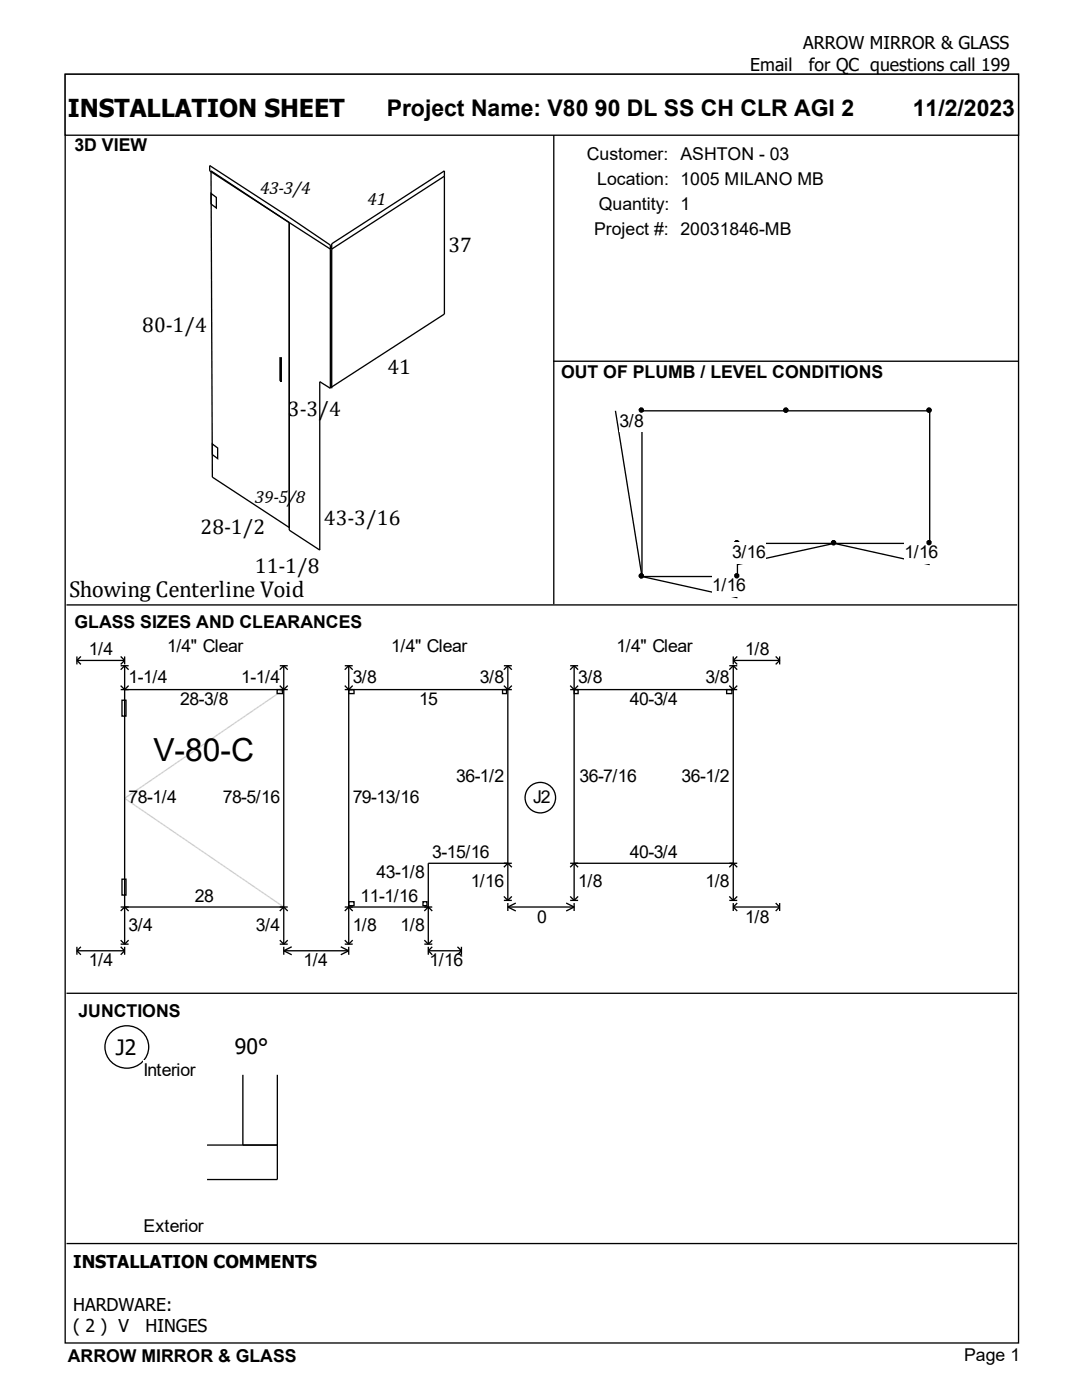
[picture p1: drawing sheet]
<svg xmlns="http://www.w3.org/2000/svg" width="216mm" height="279mm" viewBox="0 0 216 279" stroke-linecap="round" stroke-linejoin="round" font-family="sans-serif">
<g fill="#fff" stroke="#000" stroke-width=".26">
<path d="M13 14.8h190.2v253.2h-190.2z"/>
<path d="M13 14.8h190.2v12.2h-190.2z"/>
</g>
<path d="M13.5 30.7h96.7v89.4h-96.7z" fill="#fff"/>
<path d="M41.8 33l15.9 10.4 8.2 5.5v28.6l-2.1-1.3v33.6l-6.1-4v-61.4l-15.9-10.3zM42.1 38.6l1.1 .8v2.1l-1.1-.8zM88.7 35.2l-22.5 14.5M110.5 27v93.6M57.7 44.4l-15.6-10.3 .3 61.1 15.3 10.1M57.7 44.4l8.2 5.3M55.9 71.4h.2v4.8l-.2-.3zM66.2 77.2l22.5-14.5v-28.6l-22.5 14.6v28.8M110.4 72.1h92.8M42.4 88.6l1 .8v2.1l-1-.8z" fill="none" stroke="#000" stroke-width=".26"/>
<path d="M110.9 77h91.9v43.1h-91.9z" fill="#fff"/>
<g fill="#000" stroke="#000" stroke-width=".26">
<circle cx="128" cy="81.9" r=".4"/>
<circle cx="128" cy="114.9" r=".4"/>
</g>
<path d="M122.8 82l5.3 33.1v-33.1" fill="none" stroke="#000" stroke-width=".26"/>
<path d="M123.6 82h4.8v4.2h-4.8z" fill-rule="evenodd" fill="#fff"/>
<g fill="#000" stroke="#000" stroke-width=".26">
<circle cx="128" cy="114.9" r=".4"/>
<circle cx="147" cy="114.9" r=".4"/>
</g>
<path d="M147.1 115.1h-19l19 4.2" fill="none" stroke="#000" stroke-width=".26"/>
<path d="M142.1 114.8h6.6v4.2h-6.6z" fill-rule="evenodd" fill="#fff"/>
<g fill="#000" stroke="#000" stroke-width=".26">
<circle cx="147" cy="114.9" r=".4"/>
<circle cx="147" cy="108.3" r=".4"/>
<circle cx="166.3" cy="108.3" r=".4"/>
</g>
<path d="M147.1 112.7l19.4-4.3h-19.4v6.7" fill="none" stroke="#000" stroke-width=".26"/>
<path d="M146.1 108.2h6.6v4.2h-6.6z" fill-rule="evenodd" fill="#fff"/>
<g fill="#000" stroke="#000" stroke-width=".26">
<circle cx="166.3" cy="108.3" r=".4"/>
<circle cx="185.4" cy="108.3" r=".4"/>
</g>
<path d="M185.5 108.4h-19l19 4.3" fill="none" stroke="#000" stroke-width=".26"/>
<path d="M180.5 108.2h6.6v4.2h-6.6z" fill-rule="evenodd" fill="#fff"/>
<g fill="#000" stroke="#000" stroke-width=".26">
<circle cx="128" cy="81.9" r=".4"/>
<circle cx="156.8" cy="81.9" r=".4"/>
<circle cx="185.4" cy="81.9" r=".4"/>
<circle cx="185.4" cy="108.3" r=".4"/>
</g>
<path d="M128.1 82h57.4v26.4M13.3 120.7h189.7" fill="none" stroke="#000" stroke-width=".26"/>
<path d="M14.3 126.8h187.4v68.8h-187.4z" fill="#fff"/>
<path d="M56.6 137.6l-31.7 21.7 31.7 21.7" fill="none" stroke="#d3d3d3" stroke-width=".26"/>
<g fill="none" stroke="#000" stroke-width=".26">
<path d="M15.3 131.8h9.6M15.3 131.8l.8 .8M15.3 131v1.6M16.1 131l-.8 .8M24.1 132.9h1.6M24.1 131l.8 .8M24.1 137.6h33.3M24.1 136.8l.8 .8 .8-.8M24.3 139.7h.8v3.2h-.8zM24.9 131v1.6M24.9 132.9v55.5M24.9 132.9l.8 .8"/>
<path d="M24.9 131.8l-.8 .8M24.9 132.9l-.8 .8M55.3 137.6h1.1v.8h-1.1zM55.8 132.9h1.6M55.8 136.8l.8 .8 .8-.8M56.6 132.9l.8 .8M56.6 132.9l-.8 .8M56.6 132.9v55.5M68.8 132.9h1.6M68.8 137.6h33.3M68.8 136.8l.8 .8 .8-.8M69.6 132.9l.8 .8"/>
<path d="M69.6 137.6h1v.8h-1zM69.6 132.9l-.8 .8M69.6 132.9v55.5M100.3 137.6h.8v.8h-.8zM100.5 136.8l.8 .8 .8-.8M100.5 132.9h1.6M101.3 132.9l-.8 .8M101.3 132.9v46.8M101.3 132.9l.8 .8M113.8 137.6h33.3M113.8 136.8l.8 .8 .8-.8M113.8 132.9h1.6"/>
<path d="M114.6 132.9l-.8 .8M114.6 132.9v46.8M114.6 132.9l.8 .8M114.6 137.6h.8v.8h-.8zM145 137.6h1v.8h-1zM145.5 136.8l.8 .8 .8-.8M145.5 132.9h1.6M146.3 132.9l-.8 .8M146.3 131.8h9.3M146.3 131v1.6M146.3 132.9v46.8M146.3 131.8l.8 .8"/>
<path d="M146.3 132.9l.8 .8M147.1 131l-.8 .8M154.8 131l.8 .8M155.6 131.8l-.8 .8M155.6 131v1.6M24.3 175.5h.8v3.1h-.8zM69.6 180h1v.8h-1zM84.4 180h.8v.8h-.8zM100.5 179.7h1.6M100.5 178.9l.8 .8M100.5 173.1l.8-.8 .8 .8M102.1 172.3h-16.6v16.1"/>
<path d="M102.1 178.9l-.8 .8M113.8 179.7h1.6M113.8 178.9l.8 .8M113.8 173.1l.8-.8 .8 .8M113.8 172.3h33.3M115.4 178.9l-.8 .8M145.5 179.7h1.6M145.5 178.9l.8 .8M145.5 173.1l.8-.8 .8 .8M147.1 178.9l-.8 .8M13.3 198.2h189.7M15.3 189.7h9.6"/>
<path d="M15.3 189.7l.8 .8M15.3 189v1.5M16.1 189l-.8 .7M24.1 181h33.3M24.1 189l.8 .7M24.1 188.4h1.6M24.1 187.6l.8 .8M24.1 181.8l.8-.8 .8 .8M24.9 189v1.5M24.9 189.7l-.8 .8M25.7 187.6l-.8 .8M55.8 188.4h1.6"/>
<path d="M55.8 187.6l.8 .8M55.8 181.8l.8-.8 .8 .8M56.6 189.7l1.6 .8M56.6 189.7h13M56.6 189v1.5M57.4 187.6l-.8 .8M58.2 189l-1.6 .7M68 189l1.6 .7M68.8 181h17.5M68.8 188.4h1.6M68.8 187.6l.8 .8M68.8 181.8l.8-.8 .8 .8"/>
<path d="M69.6 189.7l-1.6 .8M69.6 189v1.5M70.4 187.6l-.8 .8M84.7 188.4h1.6M84.7 187.6l.8 .8M84.7 181.8l.8-.8 .8 .8M85.5 189.7h6.6M85.5 189v1.5M85.5 189.7l.8 .8M86.3 187.6l-.8 .8M86.3 189l-.8 .7M91.3 189l.8 .7"/>
<path d="M92.1 189.7l-.8 .8M92.1 189v1.5M101.3 181h13.3M101.3 180.2v1.6M101.3 181l1.6 .8M102.9 180.2l-1.6 .8M113 180.2l1.6 .8M114.6 181l-1.6 .8M114.6 180.2v1.6M146.3 181h9.3M146.3 180.2v1.6M146.3 181l.8 .8"/>
<path d="M147.1 180.2l-.8 .8M154.8 180.2l.8 .8M155.6 181l-.8 .8M155.6 180.2v1.6"/>
<circle cx="107.8" cy="159.2" r="3"/>
</g>
<path d="M22 206.2a4.3 4.3 0 0 1 6.8 .2 4.3 4.3 0 0 1-2 6.5 4.3 4.3 0 0 1-5-1.4 4.3 4.3 0 0 1 .2-5.3z" fill="#fff" stroke="#000" stroke-width=".26"/>
<path d="M28.6 211.6h43.7v35.5h-43.7z" fill="#fff"/>
<path d="M48.5 214.5v14M55.3 214.5v20.9h-14M41.3 228.5h14M13.3 248.2h189.7" fill="none" stroke="#000" stroke-width=".26"/>
<text font-size="6.3" x="30.6" y="151.8">V-80-C</text>
<text font-size="4.9" x="13.5" y="23.3">INSTALLATION SHEET</text>
<g font-size="4.6">
<text x="77.2" y="23.1">Project Name: V80 90 DL SS CH CLR AGI 2</text>
<text x="182.1" y="23.1">11/2/2023</text>
<text x="13.8" y="119.2">Showing Centerline Void</text>
</g>
<g font-size="4.2">
<text x="89.5" y="50.3">37</text>
<text x="28.4" y="66.2">80-1/4</text>
<text x="77.3" y="74.6">41</text>
<text x="57.5" y="83.1">3-3/4</text>
<text x="40" y="106.7">28-1/2</text>
<text x="64.6" y="104.8">43-3/16</text>
<text x="50.8" y="114.3">11-1/8</text>
<text x="23.1" y="210.5">J2</text>
<text x="46.9" y="210.3">90°</text>
</g>
<g font-size="3.5">
<text x="160.3" y="9.9">ARROW MIRROR &amp; GLASS</text>
<text x="149.7" y="14.1">Email</text>
<text x="161.4" y="14.1">for QC questions call 199</text>
<text x="14.9" y="30.2">3D VIEW</text>
<text x="117.1" y="31.9">Customer: ASHTON - 03</text>
<text x="51.9" y="38.8">43-3/4</text>
<text x="73.3" y="40.9">41</text>
<text x="119.2" y="36.9">Location: 1005 MILANO MB</text>
<text x="119.5" y="41.9">Quantity: 1</text>
<text x="118.5" y="46.9">Project #: 20031846-MB</text>
<text x="112" y="75.3">OUT OF PLUMB / LEVEL CONDITIONS</text>
<text x="123.6" y="85.1">3/8</text>
<text x="50.8" y="100.4">39-5/8</text>
<text x="146.1" y="111.3">3/16</text>
<text x="180.5" y="111.3">1/16</text>
<text x="142.1" y="117.9">1/16</text>
<text x="14.9" y="125.3">GLASS SIZES AND CLEARANCES</text>
<text x="17.7" y="130.7">1/4</text>
<text x="33.3" y="130.2">1/4&quot; Clear</text>
<text x="78.1" y="130.2">1/4&quot; Clear</text>
<text x="123" y="130.2">1/4&quot; Clear</text>
<text x="148.7" y="130.7">1/8</text>
<text x="25.7" y="136.3">1-1/4</text>
<text x="48.2" y="136.3">1-1/4</text>
<text x="70.4" y="136.3">3/8</text>
<text x="95.8" y="136.3">3/8</text>
<text x="115.4" y="136.3">3/8</text>
<text x="140.8" y="136.3">3/8</text>
<text x="36" y="140.8">28-3/8</text>
<text x="83.6" y="140.8">15</text>
<text x="125.7" y="140.8">40-3/4</text>
<text x="25.7" y="160.3">78-1/4</text>
<text x="44.4" y="160.3">78-5/16</text>
<text x="70.4" y="160.3">79-13/16</text>
<text x="91" y="156.1">36-1/2</text>
<text x="106.4" y="160.3">J2</text>
<text x="115.6" y="156.1">36-7/16</text>
<text x="136" y="156.1">36-1/2</text>
<text x="86.3" y="171.2">3-15/16</text>
<text x="125.7" y="171.2">40-3/4</text>
<text x="38.9" y="179.9">28</text>
<text x="72" y="179.9">11-1/16</text>
<text x="75.1" y="175.2">43-1/8</text>
<text x="93.9" y="177">1/16</text>
<text x="115.4" y="177">1/8</text>
<text x="140.8" y="177">1/8</text>
<text x="25.7" y="185.7">3/4</text>
<text x="51.1" y="185.7">3/4</text>
<text x="70.4" y="185.7">1/8</text>
<text x="79.9" y="185.7">1/8</text>
<text x="107.2" y="184.1">0</text>
<text x="148.7" y="184.1">1/8</text>
<text x="17.7" y="192.9">1/4</text>
<text x="60.6" y="192.9">1/4</text>
<text x="85.7" y="192.9">1/16</text>
<text x="15.6" y="202.9">JUNCTIONS</text>
<text x="28.6" y="214.7">Interior</text>
<text x="28.6" y="245.9">Exterior</text>
<text x="14.6" y="253.1">INSTALLATION COMMENTS</text>
<text x="14.6" y="261.6">HARDWARE:</text>
<text x="14.6" y="265.8">( 2 ) V</text>
<text x="29.1" y="265.8">HINGES</text>
<text x="13.5" y="271.8">ARROW MIRROR &amp; GLASS</text>
<text x="192.4" y="271.7">Page 1</text>
</g>
</svg>
